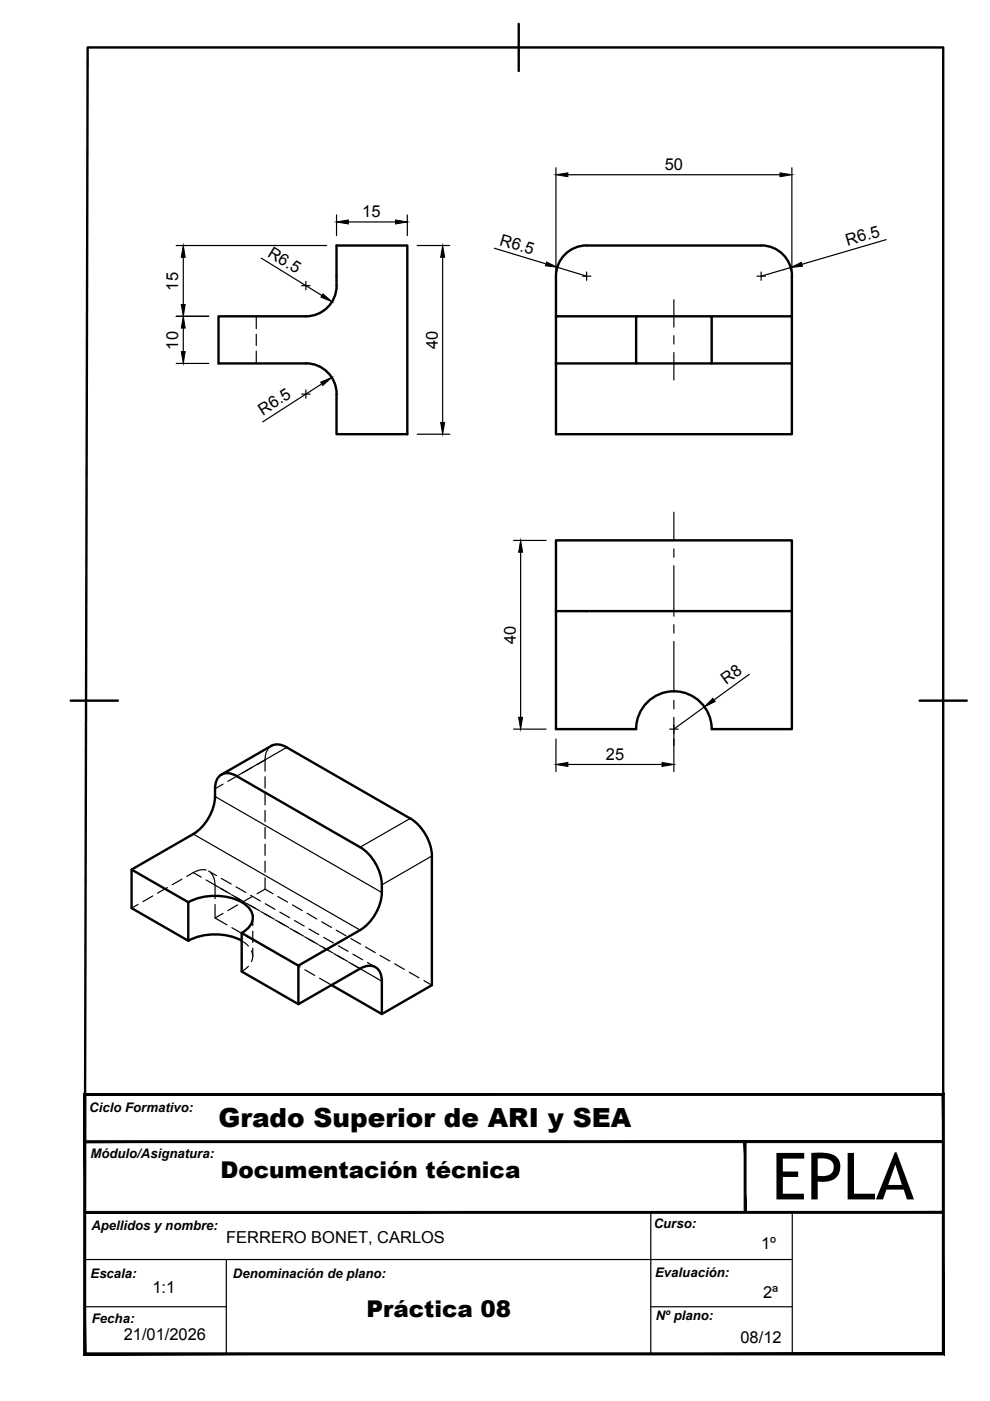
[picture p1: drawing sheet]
<svg xmlns="http://www.w3.org/2000/svg" width="210mm" height="297mm" viewBox="0 0 210 297" stroke-linecap="round" stroke-linejoin="round" font-family="sans-serif">
<!-- layer: Visible -->
<g fill="none" stroke="#000" stroke-width=".51">
<path d="M117.9 58.6v8.5M124.4 52.1l37-.1a6.5 6.5 0 0 1 6.5 6.5M124.4 52a6.5 6.5 0 0 0-6.5 6.5M167.9 58.6v8.5h-17M64.9 77a6.5 6.5 0 0 1 6.5 6.5M71.4 60.6v-8.5h15v40h-15v-8.5M71.4 60.6a6.5 6.5 0 0 1-6.5 6.5h-18.6v10h18.6M117.9 77.1h17M134.9 67.1h16v10h-16zM134.9 67.1h-17v10M150.9 77.1h17M167.9 67.1v25h-50v-15"/>
<path d="M117.9 114.6h50v15h-50zM117.9 129.6v25h17a8 8 0 0 1 8-8 8 8 0 0 1 8 8h17v-25M60.8 158.5l26.2 15a10.2 10.2 0 0 1 4.6 8M60.8 158.4a3.2 3.2 0 0 0-3.2-.3l-10.7 6.1M50.2 164.6l26.1 15M50.2 164.5a2.75 2.75 0 0 0-4.3 1l-.3 1.7a10.3 10.3 0 0 1-4.6 9.6l-13.1 7.6M76.4 179.6a10.7 10.7 0 0 1 0 17.6M27.9 184.4l12 6.9v8.2l-12-7zM39.9 199.5a12.6 12.6 0 0 1 11.4 0M39.9 191.3a12.2 12.2 0 0 1 12.2 .6 3.2 3.2 0 0 1 0 5.3l-.8 .6M51.2 197.8v8.2l12.1 6.9 13-7.5M76.3 197.2l-13 7.5-12.1-6.9"/>
<path d="M91.6 181.5v27.4l-10.6 6.1M63.3 204.7v8.2M76.4 205.4a2.75 2.75 0 0 1 4.3 .9l.3 1.7v7l-10.7-6.1"/>
</g>
<!-- layer: Hidden -->
<g fill="none" stroke="#000" stroke-width=".25">
<path d="M54.3 67.1v2.6M54.3 70.9v2.3M54.3 74.5v2.6M57.6 158.1l-.7 .6-.4 .8a9.5 9.5 0 0 0-.3 4M56.2 164.7v2.4M56.2 168.3v2.4M56.2 171.8v2.4M56.2 175.4v2.4M56.2 179v2.4M29.3 191.8l-1.4 .7M32.4 190l-2.1 1.2M35.5 188.2l-2.1 1.2"/>
<path d="M38.6 186.4l-2.1 1.2M43.7 184.5l-1.2-.1a8.2 8.2 0 0 0-2.9 1.4M44.2 184.7l1.7 1M44.7 185.1l.4 .5 .4 .9 .1 4M45.6 191.8v2.8l1.7-.9M45.6 194.6l2.5 1.5M46.9 186.3l2.1 1.1M49.2 196.7l2 1.2M50 188l2.1 1.2M50.4 191.9l-2.1 1.2M51.2 199.5l1.5 1.1M52.3 198.5l2 1.2"/>
<path d="M53.1 189.8l2.1 1.2M53.5 190.1l-2.1 1.2M53.6 194.5v1.8M53.6 197.4v2.4M56.2 188.5l1.7 1M56.2 182.6v2.3M56.2 186.1v2.4M56.2 188.5l-1.7 1M56.2 191.6l2.1 1.2M58.9 190.1l2.1 1.2M59.3 193.4l2.1 1.2M62 191.9l2.1 1.1"/>
<path d="M62.4 195.2l2.1 1.1M65.1 193.6l2.1 1.2M65.5 197l2.1 1.1M68.2 195.4l2.1 1.2M68.6 198.7l2.1 1.2M71.3 197.2l2.1 1.2M74.4 199l2.1 1.2M52.7 204.9l-1.5 1.1M53.3 201.6l.1 .2a2.52 2.52 0 0 1-.1 2.1M53.6 201v1.7M55.4 200.3l2 1.2M58.5 202l2 1.2"/>
<path d="M61.6 203.8l2 1.2M64.6 205.6l2.1 1.2M67.8 207.4l2.5 1.5M71.7 200.5l2.1 1.2M74.8 202.3l2.1 1.2M77.5 200.8l2.1 1.2M77.9 204.1l1.7 .9M80.6 202.6l2.1 1.2M83.7 204.4l2 1.1M86.8 206.1l2 1.2M89.9 207.9l1.7 1"/>
</g>
<!-- layer: Hidden Narrow -->
<g fill="none" stroke="#000" stroke-width=".25">
<path d="M47.3 166.3l-1.7 .9M50.4 164.5l-2.1 1.2M53.5 162.7l-2.1 1.2M56.2 161.1l-1.7 1M41 185l1.7 1M43.7 186.6l2.1 1.2M45.6 187.7l3.3 1.9M49.1 189.7l2.1 1.2M49.9 190.1l2.1 1.2M52.2 191.5l2.9 1.6M55.3 193.3l2.8 1.6M58.4 195l2.1 1.2"/>
<path d="M59.2 195.5l2.1 1.2M61.5 196.8l2 1.2M62.3 197.3l2 1.2M64.6 198.6l2 1.2M65.4 199.1l2 1.1M67.7 200.4l2.8 1.6M70.8 202.2l2 1.2M71.6 202.6l2 1.2M73.9 204l2.4 1.4M74.7 204.4l1.6 1"/>
</g>
<!-- layer: Visible Narrow -->
<path d="M60.8 158.5l-10.6 6.1M41 176.8l35.3 20.4M45.6 168.9l35.4 20.3M87 173.5l-10.7 6.1M91.6 181.5l-10.6 6.1M76.3 205.4l4.7 2.6" fill="none" stroke="#000" stroke-width=".25"/>
<path d="M138 257.1v29.9M168 257.1v29.9M18 277.1h30M18 267h150M48 267v20M138 277.1h30" fill="none" stroke="#000" stroke-width=".25"/>
<g fill="#000" stroke="#000" stroke-width=".21">
<path d="M17.8 231.8l.4 .4 182-.4zM18.2 232.2l182-.4-.4 .4zM200.2 231.8l-.4 .4 .4 55.1zM199.8 232.2l.4 55.1-.4-.4zM17.8 287.3h182.4l-.4-.4zM17.8 287.3l.4-.4h181.6zM17.8 231.8v55.5l.4-.4zM17.8 231.8l.4 .4v54.7z"/>
<path d="M157.8 242l.4 15.1v-15.1zM157.8 242l.4 15.1h-.4z"/>
<path d="M18 257.2h182v-.4zM18 256.8h182l-182 .4z"/>
<path d="M18 242.3h182v-.4zM18 241.9h182l-182 .4z"/>
</g>
<!-- layer: BORDER -->
<path d="M110 5.1v10M15 148.6h10M195 148.6h10M17.9 287l.7-276.9h181.4v276.9h-181.4" fill="none" stroke="#000" stroke-width=".51"/>
<!-- layer: Smart Centers -->
<g fill="none" stroke="#000" stroke-width=".25">
<path d="M64.9 59.7v1.8M123.5 58.6h1.8M124.4 57.7v1.7M160.5 58.6h1.8M161.4 57.7v1.7M64 60.6h1.7M142.9 63.5v5.9M142.9 71.2v1.7M142.9 74.7v5.9M64 83.6h1.7M64.9 82.7v1.7M142.9 108.6v6"/>
<path d="M142.9 116.4v1.8M142.9 119.9v10.7M142.9 132.4v1.8M142.9 136v10.7M142 154.6h1.8M142.9 148.5v1.8M142.9 152.1v6"/>
</g>
<!-- layer: FD_Dimensions -->
<g fill="none" stroke="#000" stroke-width=".25">
<path d="M117.9 35.6v29.4M120.4 37h45M167.9 35.6v29.4M37.4 52.1h31.9M38.9 54.6v10M55.4 54.7l12.9 8M71.4 45.6v4.4M73.9 47.1h10M86.4 45.6v4.4M88.5 52.1h6.9M93.9 54.6v35M104.8 52.6l11 3.4"/>
<path d="M118.2 56.7l6.2 1.9M167.6 56.7l-6.2 1.9M187.9 50.8l-17.9 5.2M37.4 67.1h6.9M37.4 77.1h6.9M38.9 69.6v5M68.2 81.4l-12.5 8M88.5 92.1h6.9M108.9 114.6h6.9M110.4 117.1v35M108.9 154.6h6.9M117.9 156.7v6.9"/>
<path d="M142.9 156.7v6.9M149.4 149.9l-6.5 4.7M158.9 143l-7.5 5.4M120.4 162.1h20"/>
</g>
<g fill="#000" stroke="#000" stroke-width=".21">
<path d="M117.9 37l2.5-.4v.9zM165.4 36.6l2.5 .4-2.5 .5zM38.9 52.1l.4 2.5h-.9zM71.4 47.1l2.5-.5v.9zM83.9 46.6l2.5 .5-2.5 .4zM93.9 52.1l.4 2.5h-.9zM115.9 55.5l2.3 1.2-2.5-.3zM167.6 56.7l2.3-1.1 .2 .8zM38.4 64.6h.9l-.4 2.5zM38.9 67.1l.4 2.5h-.9zM38.4 74.6h.9l-.4 2.5zM68.5 62.3l1.9 1.7-2.3-1z"/>
<path d="M68 81l2.3-1-1.9 1.7zM93.4 89.6h.9l-.4 2.5zM110.4 114.6l.4 2.5h-.8zM110 152.1h.8l-.4 2.5zM151.1 148.1l.5 .6-2.2 1.2zM117.9 162.1l2.5-.4v.8zM140.4 161.7l2.5 .4-2.5 .4z"/>
</g>
<text font-size="13.8" x="163.6" y="254.3">EPLA</text>
<text font-size="5.6" x="46.3" y="238.9">Grado Superior de ARI y SEA</text>
<g font-size="4.9">
<text x="46.8" y="249.8">Documentación técnica</text>
<text x="77.7" y="279.3">Práctica 08</text>
</g>
<g font-size="3.5">
<text x="140.9" y="36">50</text>
<text x="76.8" y="46">15</text>
<text x="105.8" y="51.8" transform="rotate(17 105.8 51.8)">R6.5</text>
<text x="179.7" y="52.1" transform="rotate(-16 179.7 52.1)">R6.5</text>
<text x="56.6" y="54.2" transform="rotate(32 56.6 54.2)">R6.5</text>
<text x="37.8" y="61.6" transform="rotate(-90 37.8 61.6)">15</text>
<text x="37.8" y="74.1" transform="rotate(-90 37.8 74.1)">10</text>
<text x="92.8" y="73.9" transform="rotate(-90 92.8 73.9)">40</text>
<text x="55.8" y="88.2" transform="rotate(-33 55.8 88.2)">R6.5</text>
<text x="109.3" y="136.5" transform="rotate(-90 109.3 136.5)">40</text>
<text x="153.9" y="145.2" transform="rotate(-36 153.9 145.2)">R8</text>
<text x="128.5" y="161">25</text>
<text x="48" y="263.6">FERRERO BONET, CARLOS</text>
<text x="161.4" y="264.8">1º</text>
<text x="32.3" y="274.2">1:1</text>
<text x="161.8" y="275.2">2ª</text>
<text x="26.2" y="284.1">21/01/2026</text>
<text x="157" y="284.8">08/12</text>
</g>
<g font-size="2.8">
<text x="18.9" y="235.7">Ciclo Formativo:</text>
<text x="19.2" y="245.5">Módulo/Asignatura:</text>
<text x="19.4" y="260.7">Apellidos y nombre:</text>
<text x="138.6" y="260.4">Curso:</text>
<text x="19.2" y="270.9">Escala:</text>
<text x="49.4" y="270.9">Denominación de plano:</text>
<text x="138.9" y="270.7">Evaluación:</text>
<text x="19.5" y="280.6">Fecha:</text>
<text x="139" y="279.9">Nº plano:</text>
</g>
</svg>
